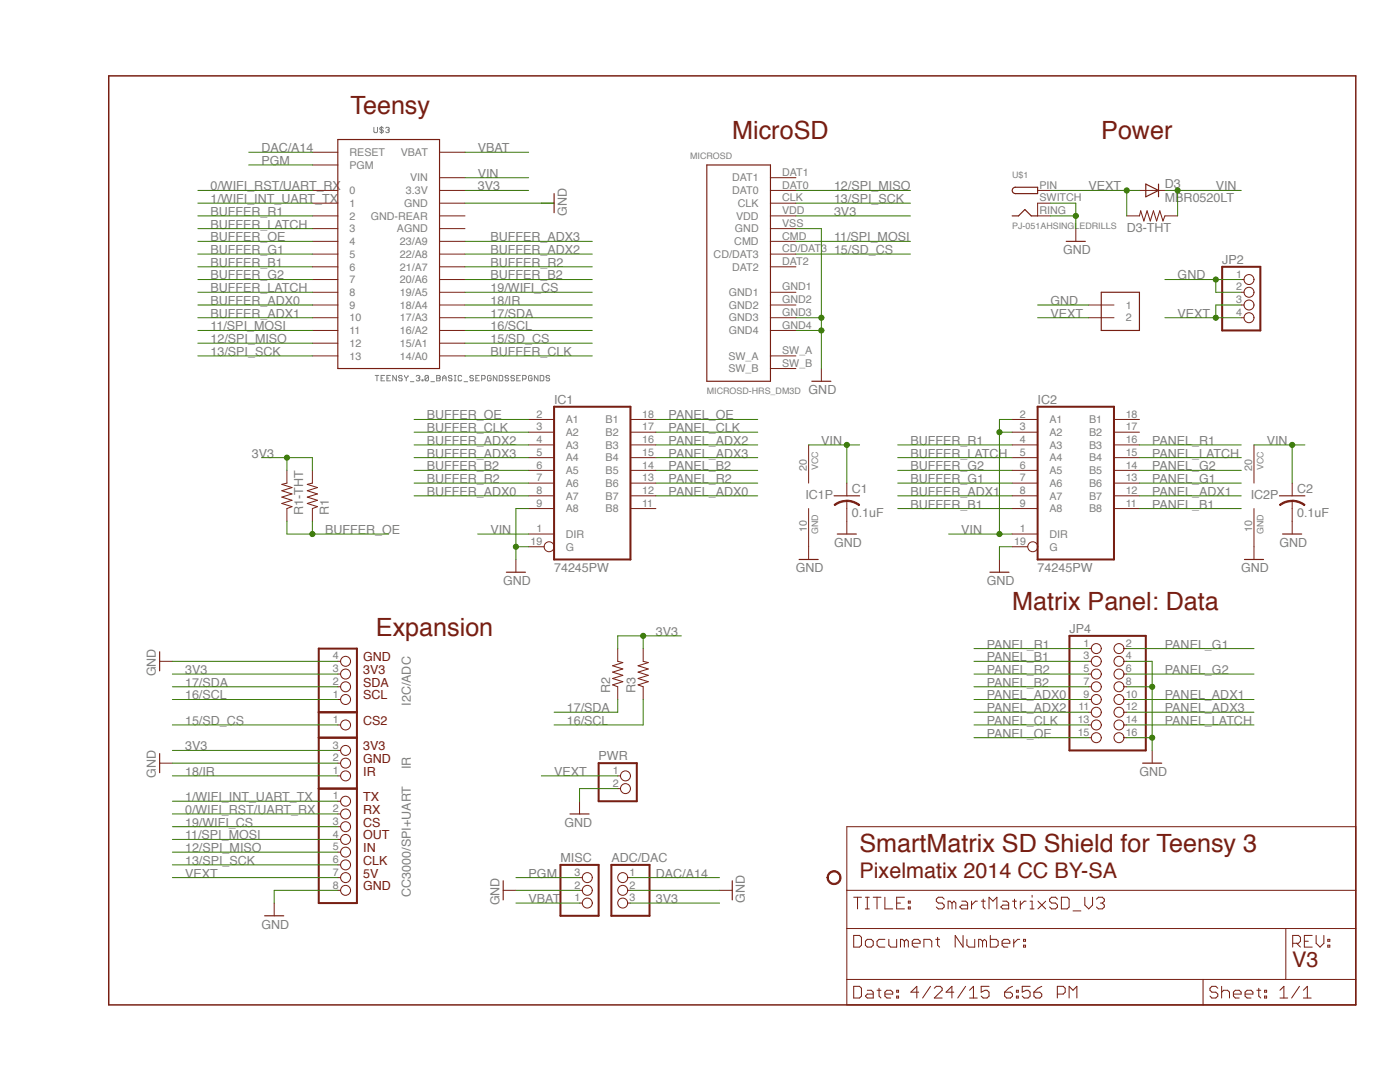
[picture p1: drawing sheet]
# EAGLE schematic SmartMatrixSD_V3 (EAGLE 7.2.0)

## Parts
ADC/DAC  PINHD-1X03_2.54-S  [1X03-S]
C1  0.1uF  C-USC0603  [C0603]
C2  0.1uF  C-USC0603  [C0603]
CC3000/SPI+UART  PINHD-1X08_2.54-S  [1X08-S]
CS2  PINHD-1X01_2.54-S  [1X01-S]
D3  MBR0520LT  [SOD123]
D3-THT  R-US_0207/2V  [0207/2V]
I2C/ADC  PINHD-1X04_2.54-S  [1X04-S]
IC1  74245PW  [TSSOP-20]
IC2  74245PW  [TSSOP-20]
IR  PINHD-1X03_2.54-S  [1X03-S]
J4  1X2-5.0  [1X2-5.0MM]
JP2  PINHD-1X04_1.56  [1X04-1.56"]
JP4  PINHD-2X08_2.54  [2X08]
JP5  STAND-OFFSTAND-OFF-3MM  [STAND-OFF-3MM]
MICROSD  MICROSD-HRS_DM3D  [DM3D]
MISC  PINHD-1X03_2.54-S  [1X03-S]
PWR  PINHD-1X02_2.54-S  [1X02-S]
R1  R-US_R0603  [R0603]
R1-THT  R-US_0207/2V  [0207/2V]
R2  R-US_0207/7  [0207/7]
R3  R-US_0207/7  [0207/7]
U$1  PJ-051AHSINGLEDRILLS  [PJ-051AH-SINGLEDRILLS]
U$3  TEENSY_3.0_BASIC_SEPGNDSSEPGNDS  [TEENSY_3.0_BASIC]

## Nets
0/WIFI_RST/UART_RX: CC3000/SPI+UART.2 U$3.0
1/WIFI_INT_UART_TX: CC3000/SPI+UART.1 U$3.1
3V3 [power]: ADC/DAC.3 I2C/ADC.3 IR.3 MICROSD.VDD R1-THT.2 R1.2 R2.2 R3.2 U$3.3.3V U$3.3.3V1(3.3V)
11/SPI_MOSI: CC3000/SPI+UART.4 MICROSD.CMD U$3.11
12/SPI_MISO: CC3000/SPI+UART.5 MICROSD.DAT0 U$3.12
13/SPI_SCK: CC3000/SPI+UART.6 MICROSD.CLK U$3.13
15/SD_CS: CS2.1 MICROSD.CD/DAT3 U$3.15/A1
16/SCL: I2C/ADC.1 R3.1 U$3.16/A2
17/SDA: I2C/ADC.2 R2.1 U$3.17/A3
18/IR: IR.1 U$3.18/A4
19/WIFI_CS: CC3000/SPI+UART.3 U$3.19/A5
BUFFER_ADX0: IC1.8(A7) U$3.9
BUFFER_ADX1: IC2.8(A7) U$3.10
BUFFER_ADX2: IC1.4(A3) U$3.22/A8
BUFFER_ADX3: IC1.5(A4) U$3.23/A9
BUFFER_B1: IC2.9(A8) U$3.6
BUFFER_B2: IC1.6(A5) U$3.20/A6
BUFFER_CLK: IC1.3(A2) U$3.14/A0
BUFFER_G1: IC2.7(A6) U$3.5
BUFFER_G2: IC2.6(A5) U$3.7
BUFFER_LATCH: IC2.5(A4) U$3.3 U$3.8
BUFFER_OE: IC1.2(A1) R1-THT.1 R1.1 U$3.4
BUFFER_R1: IC2.4(A3) U$3.2
BUFFER_R2: IC1.7(A6) U$3.21/A7
DAC/A14: ADC/DAC.1 U$3.RESET
GND [power]: ADC/DAC.2 C1.2 C2.2 CC3000/SPI+UART.8 I2C/ADC.4 IC1.9(A8) IC1.10(GND) IC1.19(G) IC2.10(GND) IC2.19(G) IR.2 J4.1 JP2.1 JP2.2 JP4.4 JP4.8 JP4.16 MICROSD.GND3 MICROSD.GND4 MICROSD.VSS(GND) MISC.2 PWR.2 U$1.RING(GND) U$1.SWITCH(GNDBREAK) U$3.GND
PANEL_ADX0: IC1.12(B7) JP4.9
PANEL_ADX1: IC2.12(B7) JP4.10
PANEL_ADX2: IC1.16(B3) JP4.11
PANEL_ADX3: IC1.15(B4) JP4.12
PANEL_B1: IC2.11(B8) JP4.3
PANEL_B2: IC1.14(B5) JP4.7
PANEL_CLK: IC1.17(B2) JP4.13
PANEL_G1: IC2.13(B6) JP4.2
PANEL_G2: IC2.14(B5) JP4.6
PANEL_LATCH: IC2.15(B4) JP4.14
PANEL_OE: IC1.18(B1) JP4.15
PANEL_R1: IC2.16(B3) JP4.1
PANEL_R2: IC1.13(B6) JP4.5
PGM: MISC.3 U$3.PGM
VBAT: MISC.1 U$3.VBAT
VEXT [power]: CC3000/SPI+UART.7 D3-THT.2 D3.A J4.2 JP2.3 JP2.4 PWR.1 U$1.PIN(PWR)
VIN [power]: C1.1 C2.1 D3-THT.1 D3.C IC1.1(DIR) IC1.20(VCC) IC2.1(DIR) IC2.2(A1) IC2.3(A2) IC2.20(VCC) U$3.VIN
Unconnected: IC1.11(B8) IC2.17(B2) IC2.18(B1) MICROSD.DAT1 MICROSD.DAT2 MICROSD.GND1 MICROSD.GND2 MICROSD.SW_A MICROSD.SW_B

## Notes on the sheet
- Teensy
- MicroSD | Power
- Matrix Panel: Data
- Expansion
- GND
- 3V3
- SDA
- SCL
- CS2
- 3V3
- GND
- IR
- TX
- RX
- CS
- OUT
- IN | SmartMatrix SD Shield for Teensy 3
- CLK
- 5V | Pixelmatix 2014 CC BY-SA
- GND
- V3

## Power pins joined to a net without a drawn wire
AGND: U$3.AGND
GND-REAR: U$3.GND1(GND-REAR)
